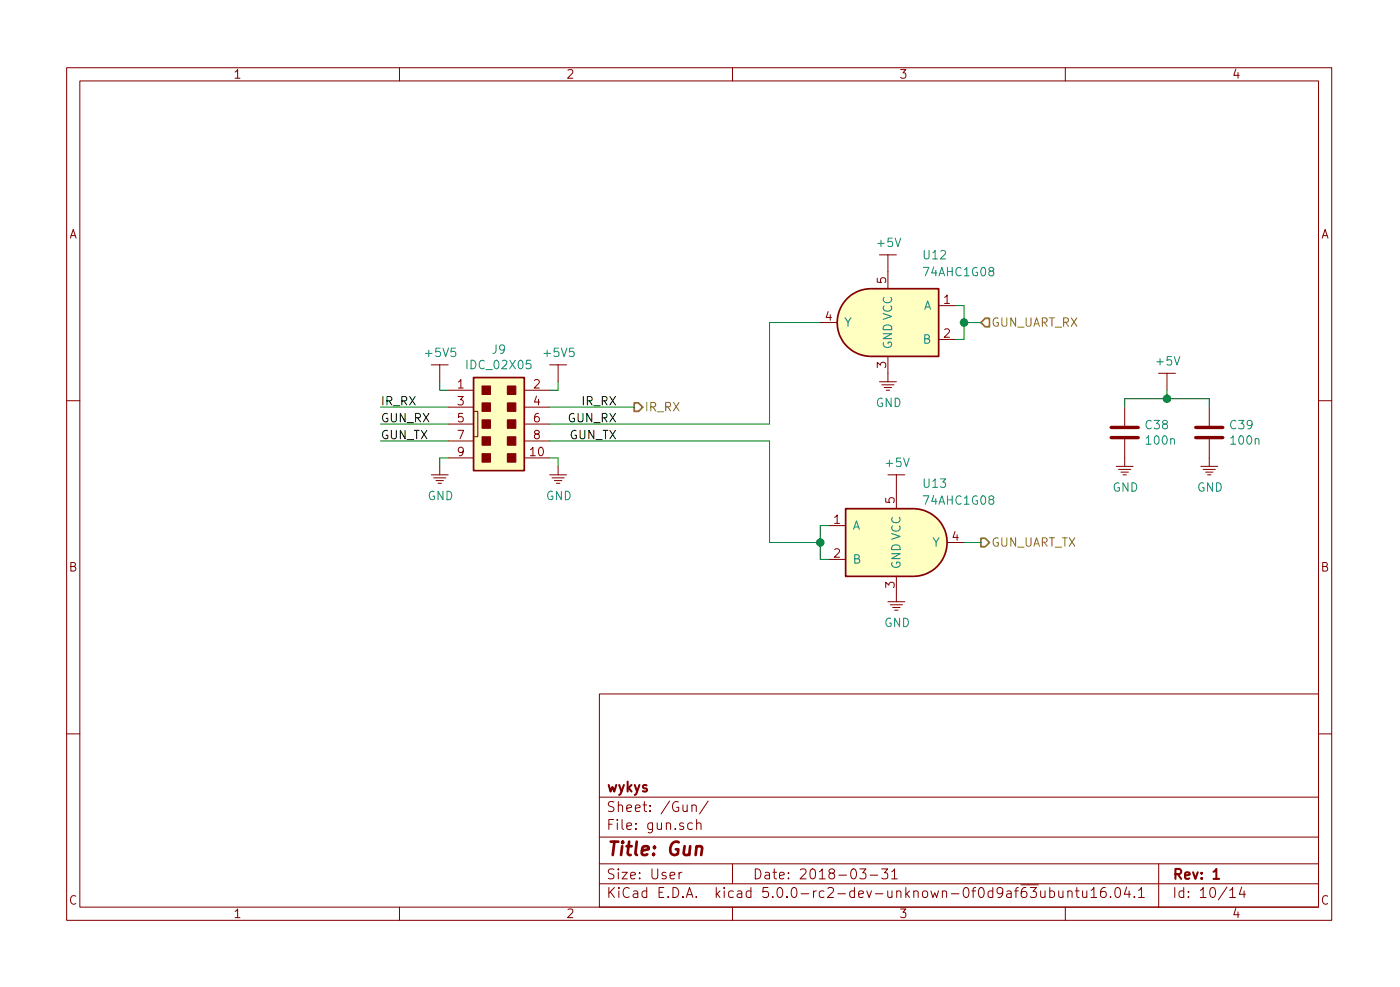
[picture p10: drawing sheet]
<svg xmlns="http://www.w3.org/2000/svg" width="210mm" height="148mm" viewBox="0 0 210 148" stroke-linecap="round" stroke-linejoin="round" font-family="sans-serif">
<g fill="none" stroke="#840000" stroke-width=".15">
<path d="M10 10.2h190v128h-190zM12 12.1h186v124.1h-186zM60 10.2v1.9M110 10.2v1.9M160 10.2v1.9M132.1 38.3h2.5M133.3 38.3v5M64.8 54.8h2.5M66 54.8v2.5M67.3 58.6h3.8M78.7 58.6h3.8M82.5 54.8h2.6"/>
<path d="M83.8 54.8v2.5M123.2 48.4h2.5M132.1 57.3h2.5M132.4 57.8h1.9M132.8 58.2h1.1M133.1 58.6h.5M133.3 53.5v3.8M141 45.9h2.5M141 51h2.5M174 56h2.5M175.3 56v2.6M10 60.2h2"/>
<path d="M64.8 71.3h2.5M65.1 71.7h1.9M65.5 72.1h1.1M65.8 72.6h.5M66 70v1.3M67.3 68.7h3.8M67.3 61.1h3.8M67.3 63.7h3.8M67.3 66.2h3.8M71.1 61.8h.7v3.8h-.7M78.7 68.7h3.8M78.7 61.1h3.8"/>
<path d="M78.7 63.7h3.8M78.7 66.2h3.8M82.5 71.3h2.6M82.9 71.7h1.8M83.3 72.1h1.1M83.6 72.6h.5M83.8 70v1.3M124.5 78.9h2.5M133.3 71.3h2.6M134.6 71.3v5.1M167.6 70h2.6M168 70.5h1.8"/>
<path d="M168.4 70.9h1.1M168.7 71.3h.5M168.9 61.1v2.8M168.9 65.9v4.1M180.3 70h2.6M180.7 70.5h1.8M181.1 70.9h1.1M181.4 71.3h.5M181.6 61.1v2.8M181.6 65.9v4.1M198 60.2h2M124.5 84h2.5"/>
<path d="M133.3 90.3h2.6M133.7 90.8h1.8M134.1 91.2h1.1M134.4 91.6h.5M134.6 86.5v3.8M142.2 81.4h2.6M10 110.2h2M90 104.2h108v32h-108zM90 119.7h108M198 110.2h2M60 136.2v2M90 132.7h108"/>
<path d="M90 129.7h108M90 125.7h108M102 130.9v1M102.4 130.9l-.3 .1-.1 .2M103.9 121l.1-.1a.37 .37 0 0 1 .6 .1v.8M103.9 120.8v1M104 123.6a.48 .48 0 0 0-.6 .1l-.1 .1 .1 .6a.48 .48 0 0 0 .6 0M104.6 123.7l.1-.1a.37 .37 0 0 1 .6 .1v.8M104.6 123v1.5M106.3 120.3l-1.2 1.9M110 129.7v3M110 136.2v2"/>
<path d="M129.1 130.4h.9l-.4 .6 .3 .1a.61 .61 0 0 1 .1 .7l-.2 .1h-.5l-.2-.1M130.7 131.4h1.1M132.4 130.4h.9l-.5 .6 .4 .1a.65 .65 0 0 1 .1 .7l-.3 .1h-.4l-.2-.1M133.9 130.9l.4-.5v1.5M133.9 131.9h.9M154.5 132.8h1.4M154.7 133.2h1l-.6 .6 .4 .1a.61 .61 0 0 1 .1 .7l-.2 .1h-.5l-.2-.1M156.3 133.7v.8a.39 .39 0 0 0 .6 .1M156.9 133.7v1M157.7 133.8l.4-.1 .3 .3-.1 .6-.2 .1h-.4M157.7 133.2v1.5M159 133.7v.8a.37 .37 0 0 0 .6 .1"/>
<path d="M159.6 133.7v1M160 136.2v2M160.4 133.9a.38 .38 0 0 1 .6 0v.8M160.4 133.7v1M161.5 133.7h.6M161.7 133.2v1.3l.2 .2h.2M162.6 133.7v1h.4l.2-.1M163.2 133.7v1M163.9 133.7l.4-.5v1.5M163.9 134.7h.8M166 133.2a.62 .62 0 0 0-.7 .7v.6a.48 .48 0 0 0 .8 .1v-.5l-.1-.2-.4-.1-.3 .3M166.8 134.6l.1 .1h-.1h-.1h.1"/>
<path d="M167.6 133.4a.37 .37 0 0 1 .3-.2 .37 .37 0 0 1 .3 .3l.1 .3a.72 .72 0 0 1-.4 .9h-.3a1.2 1.2 0 0 1 0-1.3zM169.2 133.2l-.3 1h.9M169.6 133.7v1M170.4 134.6v.1h-.1l.1-.1v.1M171 133.7l.4-.5v1.5M171 134.7h.9M174 129.7v6.5M184.7 133.7l.4-.5v1.5M184.7 134.7h.8M186.5 133.2l-.4 1h.9M186.8 133.7v1"/>
</g>
<path d="M182.2 130.9l.5-.5v1.5M182.2 131.9h.9" fill="none" stroke="#840000" stroke-width=".3"/>
<path d="M104.6 127.2a.52 .52 0 0 1 .9 .1l-.2 1.1" fill="none" stroke="#840000" stroke-width=".41"/>
<g fill="#ffffc2" stroke="#ffffc2" stroke-width=".15">
<path d="M71.1 56.7h7.6v13.9h-7.6z"/>
<path d="M127.2 44.8a5.1 5.1 0 0 1 3.6-1.5v10.2a5.1 5.1 0 0 1-4.7-3.1 5.1 5.1 0 0 1 1.1-5.6z"/>
<path d="M130.8 43.3h10.2v10.2h-10.2z"/>
<path d="M137.2 76.4a5.1 5.1 0 0 1 5 5 5.1 5.1 0 0 1-5 5.1z"/>
<path d="M127 76.4h10.2v10.1h-10.2z"/>
</g>
<path d="M71.1 56.7h7.6v13.9h-7.6zM127.2 44.8a5.1 5.1 0 0 1 3.6-1.5h10.2v10.2h-10.2a5.1 5.1 0 0 1-4.7-3.1 5.1 5.1 0 0 1 1.1-5.6zM127 76.4h10.2a5.1 5.1 0 0 1 5 5 5.1 5.1 0 0 1-5 5.1h-10.2z" fill="none" stroke="#840000" stroke-width=".25"/>
<g fill="#840000" stroke="#840000" stroke-width=".15">
<path d="M72.4 68.1h1.3v1.3h-1.3z"/>
<path d="M72.4 65.6h1.3v1.2h-1.3z"/>
<path d="M72.4 63h1.3v1.3h-1.3z"/>
<path d="M72.4 60.5h1.3v1.3h-1.3z"/>
<path d="M72.4 57.9h1.3v1.3h-1.3z"/>
<path d="M76.2 68.1h1.3v1.3h-1.3z"/>
<path d="M76.2 65.6h1.3v1.2h-1.3z"/>
<path d="M76.2 63h1.3v1.3h-1.3z"/>
<path d="M76.2 60.5h1.3v1.3h-1.3z"/>
<path d="M76.2 57.9h1.3v1.3h-1.3z"/>
</g>
<g fill="none" stroke="#008400" stroke-width=".15">
<path d="M66 57.3v1.3h1.3M83.8 57.3v1.3h-1.3M123.2 48.4h-7.6v15.3h-33.1M143.5 45.9h1.3v5.1h-1.3M144.8 48.4h2.5M175.3 58.6v1.3M57.1 61.1h10.2M57.1 63.7h10.2M57.1 66.2h10.2M67.3 68.7h-1.3v1.3M82.5 68.7h1.3v1.3M82.5 61.1h12.7"/>
<path d="M82.5 66.2h33.1v15.2h7.6M124.5 78.9h-1.3v5.1h1.3M168.9 61.1v-1.2h12.7v1.2M144.8 81.4h2.5"/>
</g>
<path d="M148 47.8h.6v1.3h-.6l-.7-.7zM95.2 60.5h.7l.6 .6-.6 .7h-.7zM147.3 80.8h.7l.6 .6-.6 .7h-.7z" fill="none" stroke="#848400" stroke-width=".25"/>
<g fill="#008400" stroke="#008400" stroke-width=".25">
<circle cx="144.8" cy="48.4" r=".51"/>
<circle cx="123.2" cy="81.4" r=".51"/>
<circle cx="175.3" cy="59.9" r=".51"/>
</g>
<path d="M166.9 65.7h4M166.9 64.2h4M179.6 65.7h4M179.6 64.2h4" fill="none" stroke="#840000" stroke-width=".51"/>
<text font-size="2.8" fill="#840000" x="91" y="128.5">Title: Gun</text>
<g font-size="2.1" fill="#840000">
<text x="91" y="118.9">wykys</text>
<text x="91" y="124.6">File: gun.sch</text>
<text x="91" y="121.9">Sheet: /Gun/</text>
<text x="91" y="134.8">KiCad E.D.A. kicad 5.0.0-rc2-dev-unknown-0f0d9af63ubuntu16.04.1</text>
<text x="91" y="132">Size: User</text>
<text x="113" y="132">Date: 2018-03-31</text>
<text x="176" y="132">Rev: 1</text>
<text x="176" y="134.8">Id: 10/14</text>
</g>
<g font-size="1.8" fill="#840000">
<text x="35" y="11.8">1</text>
<text x="85" y="11.8">2</text>
<text x="135" y="11.8">3</text>
<text x="185" y="11.8">4</text>
<text x="10.4" y="35.8">A</text>
<text x="198.4" y="35.8">A</text>
<text x="133.1" y="42.6" transform="rotate(-90 133.1 42.6)">5</text>
<text x="141.8" y="45.6">1</text>
<text x="124" y="48.2">4</text>
<text x="141.8" y="50.7">2</text>
<text x="68.7" y="58.3">1</text>
<text x="80.2" y="58.3">2</text>
<text x="133.1" y="55.3" transform="rotate(-90 133.1 55.3)">3</text>
<text x="68.7" y="60.9">3</text>
<text x="68.7" y="63.4">5</text>
<text x="68.7" y="65.9">7</text>
<text x="80.2" y="60.9">4</text>
<text x="80.2" y="63.4">6</text>
<text x="80.2" y="65.9">8</text>
<text x="68.7" y="68.5">9</text>
<text x="79.7" y="68.5">10</text>
<text x="134.4" y="75.6" transform="rotate(-90 134.4 75.6)">5</text>
<text x="125.2" y="78.6">1</text>
<text x="125.2" y="83.7">2</text>
<text x="143" y="81.2">4</text>
<text x="10.4" y="85.8">B</text>
<text x="134.4" y="88.3" transform="rotate(-90 134.4 88.3)">3</text>
<text x="198.4" y="85.8">B</text>
<text x="10.4" y="135.8">C</text>
<text x="35" y="137.8">1</text>
<text x="85" y="137.8">2</text>
<text x="135" y="137.8">3</text>
<text x="185" y="137.8">4</text>
<text x="198.4" y="135.8">C</text>
</g>
<g font-size="1.8" fill="#008484">
<text x="131.9" y="37.1">+5V</text>
<text x="138.8" y="38.9">U12</text>
<text x="138.9" y="41.5">74AHC1G08</text>
<text x="138.7" y="46.5">A</text>
<text x="64.1" y="53.6">+5V5</text>
<text x="74" y="53.1">J9</text>
<text x="81.9" y="53.6">+5V5</text>
<text x="126.7" y="49.1">Y</text>
<text x="134" y="52.5" transform="rotate(-90 134 52.5)">GND VCC</text>
<text x="138.7" y="51.6">B</text>
<text x="70.4" y="55.4">IDC_02X05</text>
<text x="173.8" y="54.9">+5V</text>
<text x="131.5" y="61.1">GND</text>
<text x="172.1" y="64.4">C38</text>
<text x="184.8" y="64.4">C39</text>
<text x="133.1" y="70.1">+5V</text>
<text x="172.3" y="66.8">100n</text>
<text x="185" y="66.8">100n</text>
<text x="64.2" y="75.1">GND</text>
<text x="82" y="75.1">GND</text>
<text x="138.8" y="73.2">U13</text>
<text x="138.9" y="75.8">74AHC1G08</text>
<text x="167.1" y="73.8">GND</text>
<text x="179.8" y="73.8">GND</text>
<text x="128" y="79.5">A</text>
<text x="140.1" y="82.1">Y</text>
<text x="128" y="84.6">B</text>
<text x="135.3" y="85.5" transform="rotate(-90 135.3 85.5)">GND VCC</text>
<text x="132.8" y="94.1">GND</text>
</g>
<g font-size="1.8" fill="#848400">
<text x="148.8" y="49.1">GUN_UART_RX</text>
<text x="96.8" y="61.8">IR_RX</text>
<text x="148.8" y="82.1">GUN_UART_TX</text>
</g>
<g font-size="1.8">
<text x="57.1" y="60.9">IR_RX</text>
<text x="57.1" y="63.4">GUN_RX</text>
<text x="57.1" y="65.9">GUN_TX</text>
<text x="85.3" y="63.4">GUN_RX</text>
<text x="85.5" y="65.9">GUN_TX</text>
<text x="87.5" y="60.9">IR_RX</text>
</g>
</svg>
